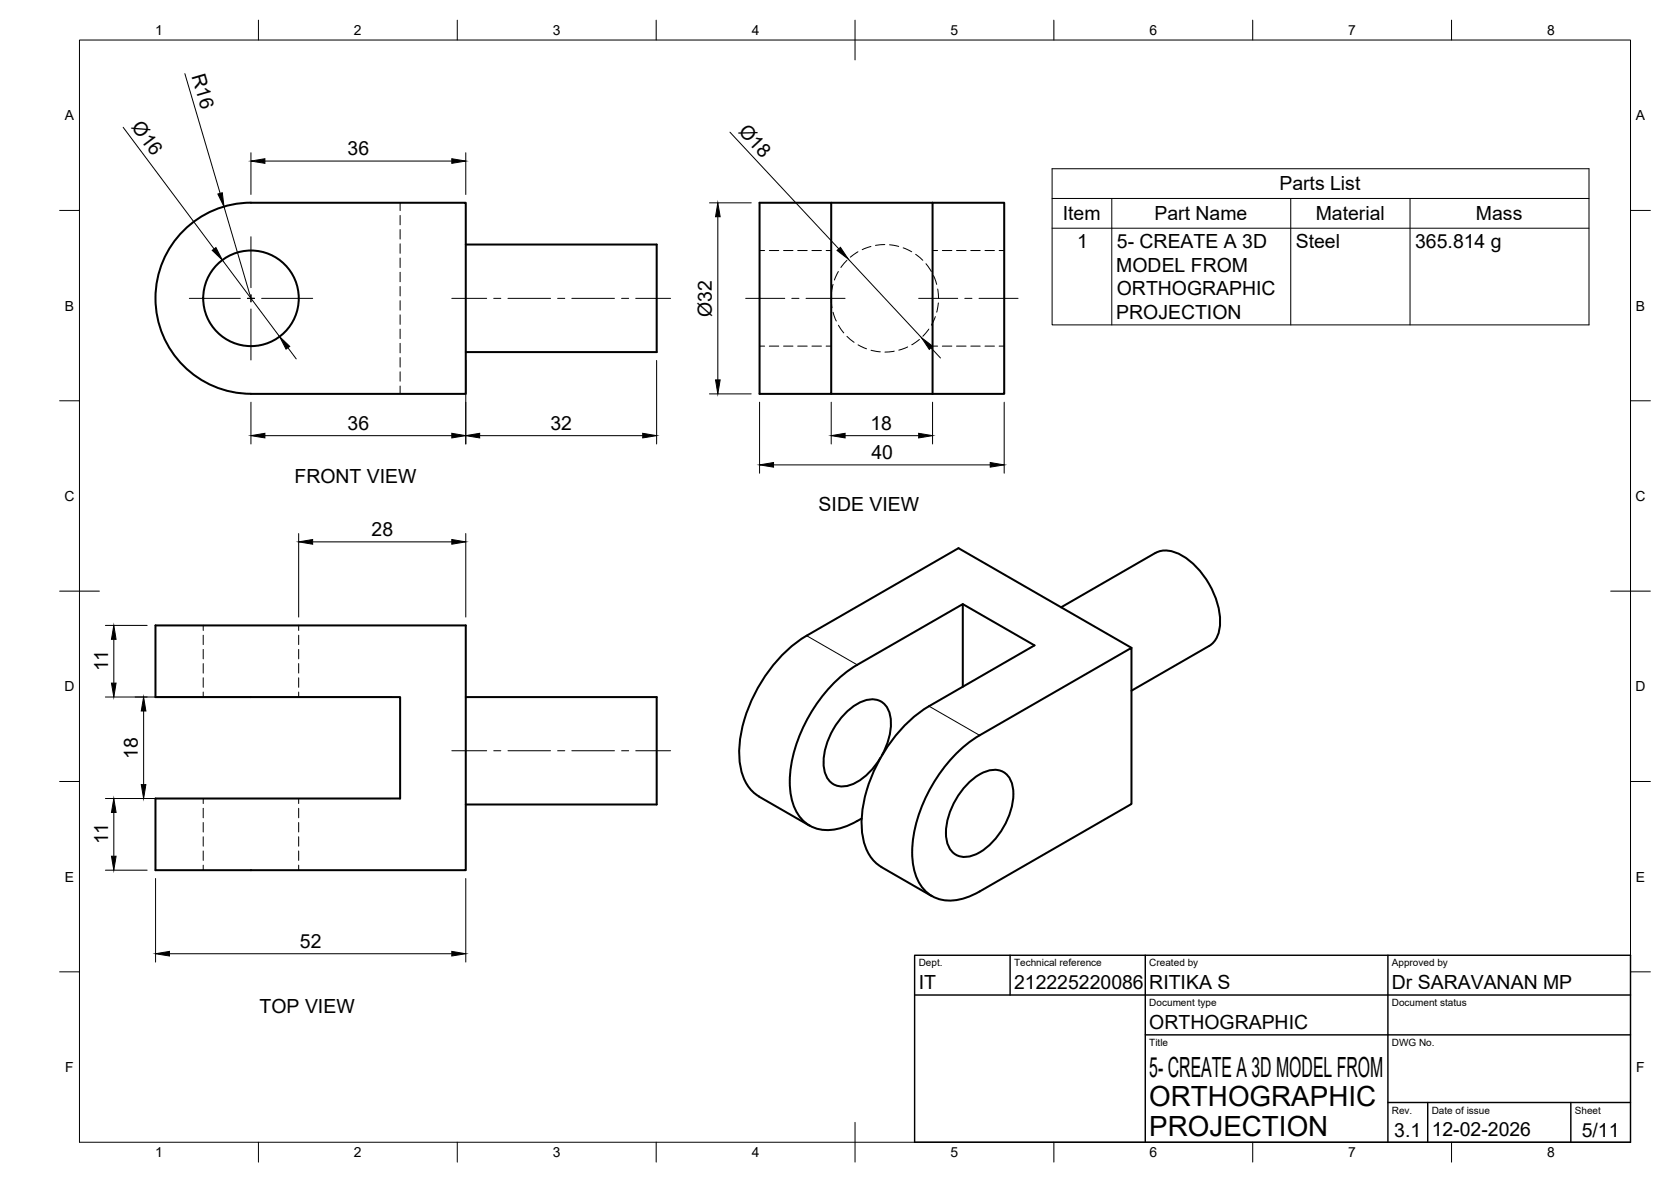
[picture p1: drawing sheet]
<svg xmlns="http://www.w3.org/2000/svg" width="420mm" height="297mm" viewBox="0 0 420 297" stroke-linecap="round" stroke-linejoin="round" font-family="sans-serif">
<!-- layer: Hidden -->
<g fill="none" stroke="#000" stroke-width=".25">
<path d="M100.6 51v1.9M100.6 54.1v2.4M100.6 57.7v2.4M100.6 61.3v2.4M100.6 64.8v2.4M100.6 68.4v2.4M100.6 72v2.4M100.6 75.6v2.3M100.6 79.1v2.4M191 63h1.3M193.4 63h2.4M197 63h2.4"/>
<path d="M200.6 63h2.4M204.2 63h2.3M207.7 63h1.3M209 75l.2 2.3M209.5 71.5l-.5 2.3M209.5 78.5l.8 2.2M210.8 68.2l-1 2.2M212.9 65.4l-1.5 1.8M215.7 63.3l-1.9 1.3M219 61.9l-2.2 .8M222.5 61.5l-2.4 .2M223.7 61.5l2.3 .4"/>
<path d="M227.1 62.3l2.1 1M230.2 63.9l1.8 1.5M232.8 66.3l1.4 1.9M234.5 63h1.3M234.7 69.3l.8 2.2M235.2 79.6l-1 2.1M235.8 72.6l.2 2.4M235.9 76.1l-.4 2.4M236.9 63h2.4M240.5 63h2.4M244.1 63h2.4M247.7 63h2.3"/>
<path d="M251.2 63h1.3M100.6 82.7v2.4M100.6 86.3v2.4M100.6 89.9v2.4M100.6 93.4v2.4M100.6 97v2M191 87h1.3M193.4 87h2.4M197 87h2.4M200.6 87h2.4M204.2 87h2.3M207.7 87h1.3"/>
<path d="M210.8 81.7l1.4 2M213 84.5l1.8 1.5M215.8 86.7l2.1 1M219 88l2.3 .4M224.9 88.3l-2.4 .2M228.2 87.2l-2.2 .8M231.2 85.3l-1.9 1.3M233.6 82.7l-1.5 1.8M234.5 87h1.3M236.9 87h2.4M240.5 87h2.4M244.1 87h2.4"/>
<path d="M247.7 87h2.3M251.2 87h1.3M51.1 157.2v1.2M51.1 159.6v2.4M75.1 157.2v1.2M75.1 159.6v2.4M51.1 163.2v2.4M51.1 166.8v2.3M51.1 170.3v2.4M51.1 173.9v1.3M75.1 163.2v2.4M75.1 166.8v2.3"/>
<path d="M75.1 170.3v2.4M75.1 173.9v1.3M51.1 200.7v1.2M51.1 203.1v2.4M51.1 206.7v2.4M51.1 210.3v2.3M51.1 213.9v2.3M51.1 217.4v1.3M75.1 200.7v1.2M75.1 203.1v2.4M75.1 206.7v2.4M75.1 210.3v2.3"/>
<path d="M75.1 213.9v2.3M75.1 217.4v1.3"/>
</g>
<!-- layer: Visible -->
<g fill="none" stroke="#000" stroke-width=".51">
<path d="M63.1 51h54v48h-54M63.1 50.9a24 24 0 0 0-24 24 24 24 0 0 0 24 24.1M191 51h18v48h-18zM209 51h25.5M234.5 51v48M234.5 51h18v48h-18M117.1 61.5h48v27h-48M209 99h25.5M290.5 139l-23.7 13.6M290.5 139a6.9 6.9 0 0 1 7.3 1 21 21 0 0 1 9 16.8 6.4 6.4 0 0 1-2.8 5.6l-19.5 11.2M39.1 157.2h78v61.5h-78v-18h61.5v-25.5h-61.5zM242.1 151.8l18 10.4-26.5 15.3a37.4 37.4 0 0 0-17 29.4 13 13 0 0 0 4.1 10.3l13.6 8"/>
<path d="M117.1 175.2h48v27h-48M242.1 172.6v-20.8l-26.6 15.3a37.4 37.4 0 0 0-16.9 29.4 12.4 12.4 0 0 0 4.4 10.6 10.8 10.8 0 0 0 10.9 .1l2.7-1.5M284.5 162.8l-43.5-25-38.2 21.9a37.4 37.4 0 0 0-16.9 29.5 13 13 0 0 0 4 10.3l1 .7M221.7 189.9a14.7 14.7 0 0 0 1.9-10.9 4.6 4.6 0 0 0-6.6-2.8 17.8 17.8 0 0 0-9.8 17 4.7 4.7 0 0 0 6.7 4.1 15.5 15.5 0 0 0 7.5-6.9M243.3 197a10.2 10.2 0 0 1 7.3-3.5 4.7 4.7 0 0 1 4.1 4.7 18 18 0 0 1-9.5 16.6 4.8 4.8 0 0 1-7.3-4.2 18 18 0 0 1 5.4-13.6zM246.3 184.8l38.2-22v39.2l-38.2 22M246.3 184.8a37.4 37.4 0 0 0-16.9 29.4 12.4 12.4 0 0 0 4.4 10.6 10.8 10.8 0 0 0 10.9 .1l1.6-.9M190.8 200.2l12.8 7.3"/>
<circle cx="63.1" cy="75" r="12"/>
</g>
<!-- layer: Visible Narrow -->
<path d="M202.8 159.8l12.7 7.3M233.6 177.5l12.7 7.3" fill="none" stroke="#000" stroke-width=".25"/>
<!-- layer: BORDER -->
<g fill="none" stroke="#000" stroke-width=".25">
<path d="M20 10.1h390v276.9h-390zM65 5.1v5M115 5.1v5M165 5.1v5M215 5.1v10M265 5.1v5M315 5.1v5M365 5.1v5M15 52.9h5M410 52.9h5M15 100.7h5M410 100.7h5"/>
<path d="M15 148.6h10M405 148.6h10M15 196.4h5M410 196.4h5M15 244.2h5M410 244.2h5M65 287v5M115 287v5M165 287v5M215 282.1v9.9M265 287v5M315 287v5"/>
<path d="M365 287v5"/>
</g>
<!-- layer: TITLEBLOCK -->
<path d="M230 240.1h180v46.9h-180zM230 250h180M254 240.1v9.9M288 240.1v46.9M349 240.1v46.9M288 260.1h122M349 277.1h61M359 277.1v9.9M395 277.1v9.9" fill="none" stroke="#000" stroke-width=".36"/>
<!-- layer: Smart Centers -->
<g fill="none" stroke="#000" stroke-width=".25">
<path d="M63.1 59.5v12.8M47.6 75h12.8M62.2 75h1.8M63.1 74.1v1.8M63.1 77.6v12.9M65.8 75h12.8M113.6 75h8.8M124.1 75h1.8M127.7 75h10.7M140.2 75h1.8M143.8 75h10.7M156.3 75h1.8"/>
<path d="M159.9 75h8.7M187.5 75h9.8M199.1 75h1.8M202.7 75h9.8M231 75h9.8M242.6 75h1.8M246.2 75h9.8M113.6 188.7h8.8M124.1 188.7h1.8M127.7 188.7h10.7M140.2 188.7h1.8M143.8 188.7h10.7"/>
<path d="M156.3 188.7h1.8M159.9 188.7h8.7"/>
</g>
<!-- layer: FD_Dimensions -->
<g fill="none" stroke="#000" stroke-width=".25">
<path d="M46.5 18.5l8.9 30.1M31 32l22.8 30.6M63.1 38.4v10.5M117.1 38.4v10.5M183.5 33.2l27.4 29.3M56.3 52l6.8 23M66.6 40.5h47M178.4 51h10.5M180.5 54.5v41M55.9 65.4l14.4 19.2M213.3 65.1l18.4 19.7M72.4 87.4l2.1 2.8"/>
<path d="M117.1 90.6v21M165.1 90.6v21M178.4 99h10.5M234.1 87.4l2.4 2.6M63.1 101.1v10.5M66.6 109.5h47M120.6 109.5h41M191 101.1v17.8M194.5 116.8h54.5M209 101.1v10.5M212.5 109.5h18.5M234.5 101.1v10.5"/>
<path d="M252.5 101.1v17.8M75.1 134.1v21M78.6 136.2h35M117.1 134.1v21M26.5 157.2h10.5M26.5 175.2h72M28.6 160.7v11M36.1 178.7v18.5M26.5 200.7h72M26.5 218.7h10.5M28.6 204.2v11M39.1 220.8v21"/>
<path d="M42.6 239.7h71M117.1 220.8v21"/>
</g>
<g fill="#000" stroke="#000" stroke-width=".25">
<path d="M63.1 40.5l3.5-.6v1.1zM113.6 39.9l3.5 .6-3.5 .5zM54.8 48.8l1.1-.4 .4 3.6zM180.5 51l.6 3.5h-1.2zM53.4 62.9l.9-.7 1.6 3.2zM210.5 62.9l.8-.7 2 2.9zM70.3 84.6l2.6 2.4-1 .7zM179.9 95.5h1.2l-.6 3.5zM231.7 84.8l2.8 2.2-.8 .8zM63.1 109.5l3.5-.6v1.2zM113.6 108.9l3.5 .6-3.5 .6zM117.1 109.5l3.5-.6v1.2z"/>
<path d="M161.6 108.9l3.5 .6-3.5 .6zM191 116.8l3.5-.6v1.2zM209 109.5l3.5-.6v1.2zM231 108.9l3.5 .6-3.5 .6zM249 116.2l3.5 .6-3.5 .6zM75.1 136.2l3.5-.6v1.2zM113.6 135.6l3.5 .6-3.5 .6zM28.6 157.2l.6 3.5h-1.2zM28 171.7h1.2l-.6 3.5zM36.1 175.2l.6 3.5h-1.2zM35.5 197.2h1.2l-.6 3.5zM28.6 200.7l.6 3.5h-1.2z"/>
<path d="M28 215.2h1.2l-.6 3.5zM39.1 239.7l3.5-.6v1.1zM113.6 239.1l3.5 .6-3.5 .5z"/>
</g>
<!-- layer: Parts Lists -->
<path d="M264.5 42.4h135v39.2h-135zM264.5 49.9h135M264.5 57.3h135M279.5 49.9v31.7M324.5 49.9v31.7M354.5 49.9v31.7" fill="none" stroke="#000" stroke-width=".25"/>
<g font-size="7">
<text x="289" y="270.6">5- CREATE A 3D MODEL FROM</text>
<text x="289" y="278.1">ORTHOGRAPHIC</text>
<text x="289" y="285.5">PROJECTION</text>
</g>
<g font-size="4.9">
<text x="48.2" y="19.1" transform="rotate(74 48.2 19.1)">R16</text>
<text x="32.9" y="32" transform="rotate(53 32.9 32)">Ø16</text>
<text x="185.5" y="33" transform="rotate(47 185.5 33)">Ø18</text>
<text x="87.4" y="39">36</text>
<text x="321.7" y="47.9">Parts List</text>
<text x="267.2" y="55.3">Item</text>
<text x="290.3" y="55.3">Part Name</text>
<text x="330.8" y="55.3">Material</text>
<text x="371.1" y="55.3">Mass</text>
<text x="270.9" y="62.3">1</text>
<text x="280.8" y="62.4">5- CREATE A 3D</text>
<text x="325.8" y="62.4">Steel</text>
<text x="355.8" y="62.4">365.814 g</text>
<text x="280.7" y="68.3">MODEL FROM</text>
<text x="280.8" y="74.2">ORTHOGRAPHIC</text>
<text x="178.9" y="79.6" transform="rotate(-90 178.9 79.6)">Ø32</text>
<text x="280.7" y="80.1">PROJECTION</text>
<text x="87.4" y="108">36</text>
<text x="138.4" y="108">32</text>
<text x="218.9" y="108">18</text>
<text x="219.1" y="115.4">40</text>
<text x="74.1" y="121.4">FRONT VIEW</text>
<text x="205.8" y="128.4">SIDE VIEW</text>
<text x="93.4" y="134.7">28</text>
<text x="27.2" y="168.7" transform="rotate(-90 27.2 168.7)">11</text>
<text x="34.6" y="190.8" transform="rotate(-90 34.6 190.8)">18</text>
<text x="27.2" y="212.2" transform="rotate(-90 27.2 212.2)">11</text>
<text x="75.4" y="238.2">52</text>
<text x="231" y="248.5">IT</text>
<text x="255" y="248.5">212225220086</text>
<text x="289" y="248.5">RITIKA S</text>
<text x="350" y="248.5">Dr SARAVANAN MP</text>
<text x="65.3" y="254.6">TOP VIEW</text>
<text x="289" y="258.6">ORTHOGRAPHIC</text>
<text x="350.6" y="285.7">3.1</text>
<text x="360" y="285.5">12-02-2026</text>
<text x="397.7" y="285.7">5/11</text>
</g>
<g font-size="3.5">
<text x="39" y="8.8">1</text>
<text x="89" y="8.8">2</text>
<text x="139" y="8.8">3</text>
<text x="189" y="8.8">4</text>
<text x="239" y="8.8">5</text>
<text x="289" y="8.8">6</text>
<text x="339" y="8.8">7</text>
<text x="389" y="8.8">8</text>
<text x="16.3" y="30.2">A</text>
<text x="411.3" y="30.2">A</text>
<text x="16.3" y="78">B</text>
<text x="411.3" y="78">B</text>
<text x="16.2" y="125.9">C</text>
<text x="411.2" y="125.9">C</text>
<text x="16.2" y="173.7">D</text>
<text x="411.2" y="173.7">D</text>
<text x="16.3" y="221.6">E</text>
<text x="411.3" y="221.6">E</text>
<text x="16.4" y="269.4">F</text>
<text x="411.4" y="269.4">F</text>
<text x="39" y="290.8">1</text>
<text x="89" y="290.8">2</text>
<text x="139" y="290.8">3</text>
<text x="189" y="290.8">4</text>
<text x="239" y="290.8">5</text>
<text x="289" y="290.8">6</text>
<text x="339" y="290.8">7</text>
<text x="389" y="290.8">8</text>
</g>
<g font-size="2.5">
<text x="231" y="242.9">Dept.</text>
<text x="255" y="242.9">Technical reference</text>
<text x="289" y="242.9">Created by</text>
<text x="350" y="242.9">Approved by</text>
<text x="289" y="252.8">Document type</text>
<text x="350" y="252.8">Document status</text>
<text x="289" y="262.9">Title</text>
<text x="350" y="262.9">DWG No.</text>
<text x="350" y="279.9">Rev.</text>
<text x="360" y="279.9">Date of issue</text>
<text x="396" y="279.9">Sheet</text>
</g>
</svg>
